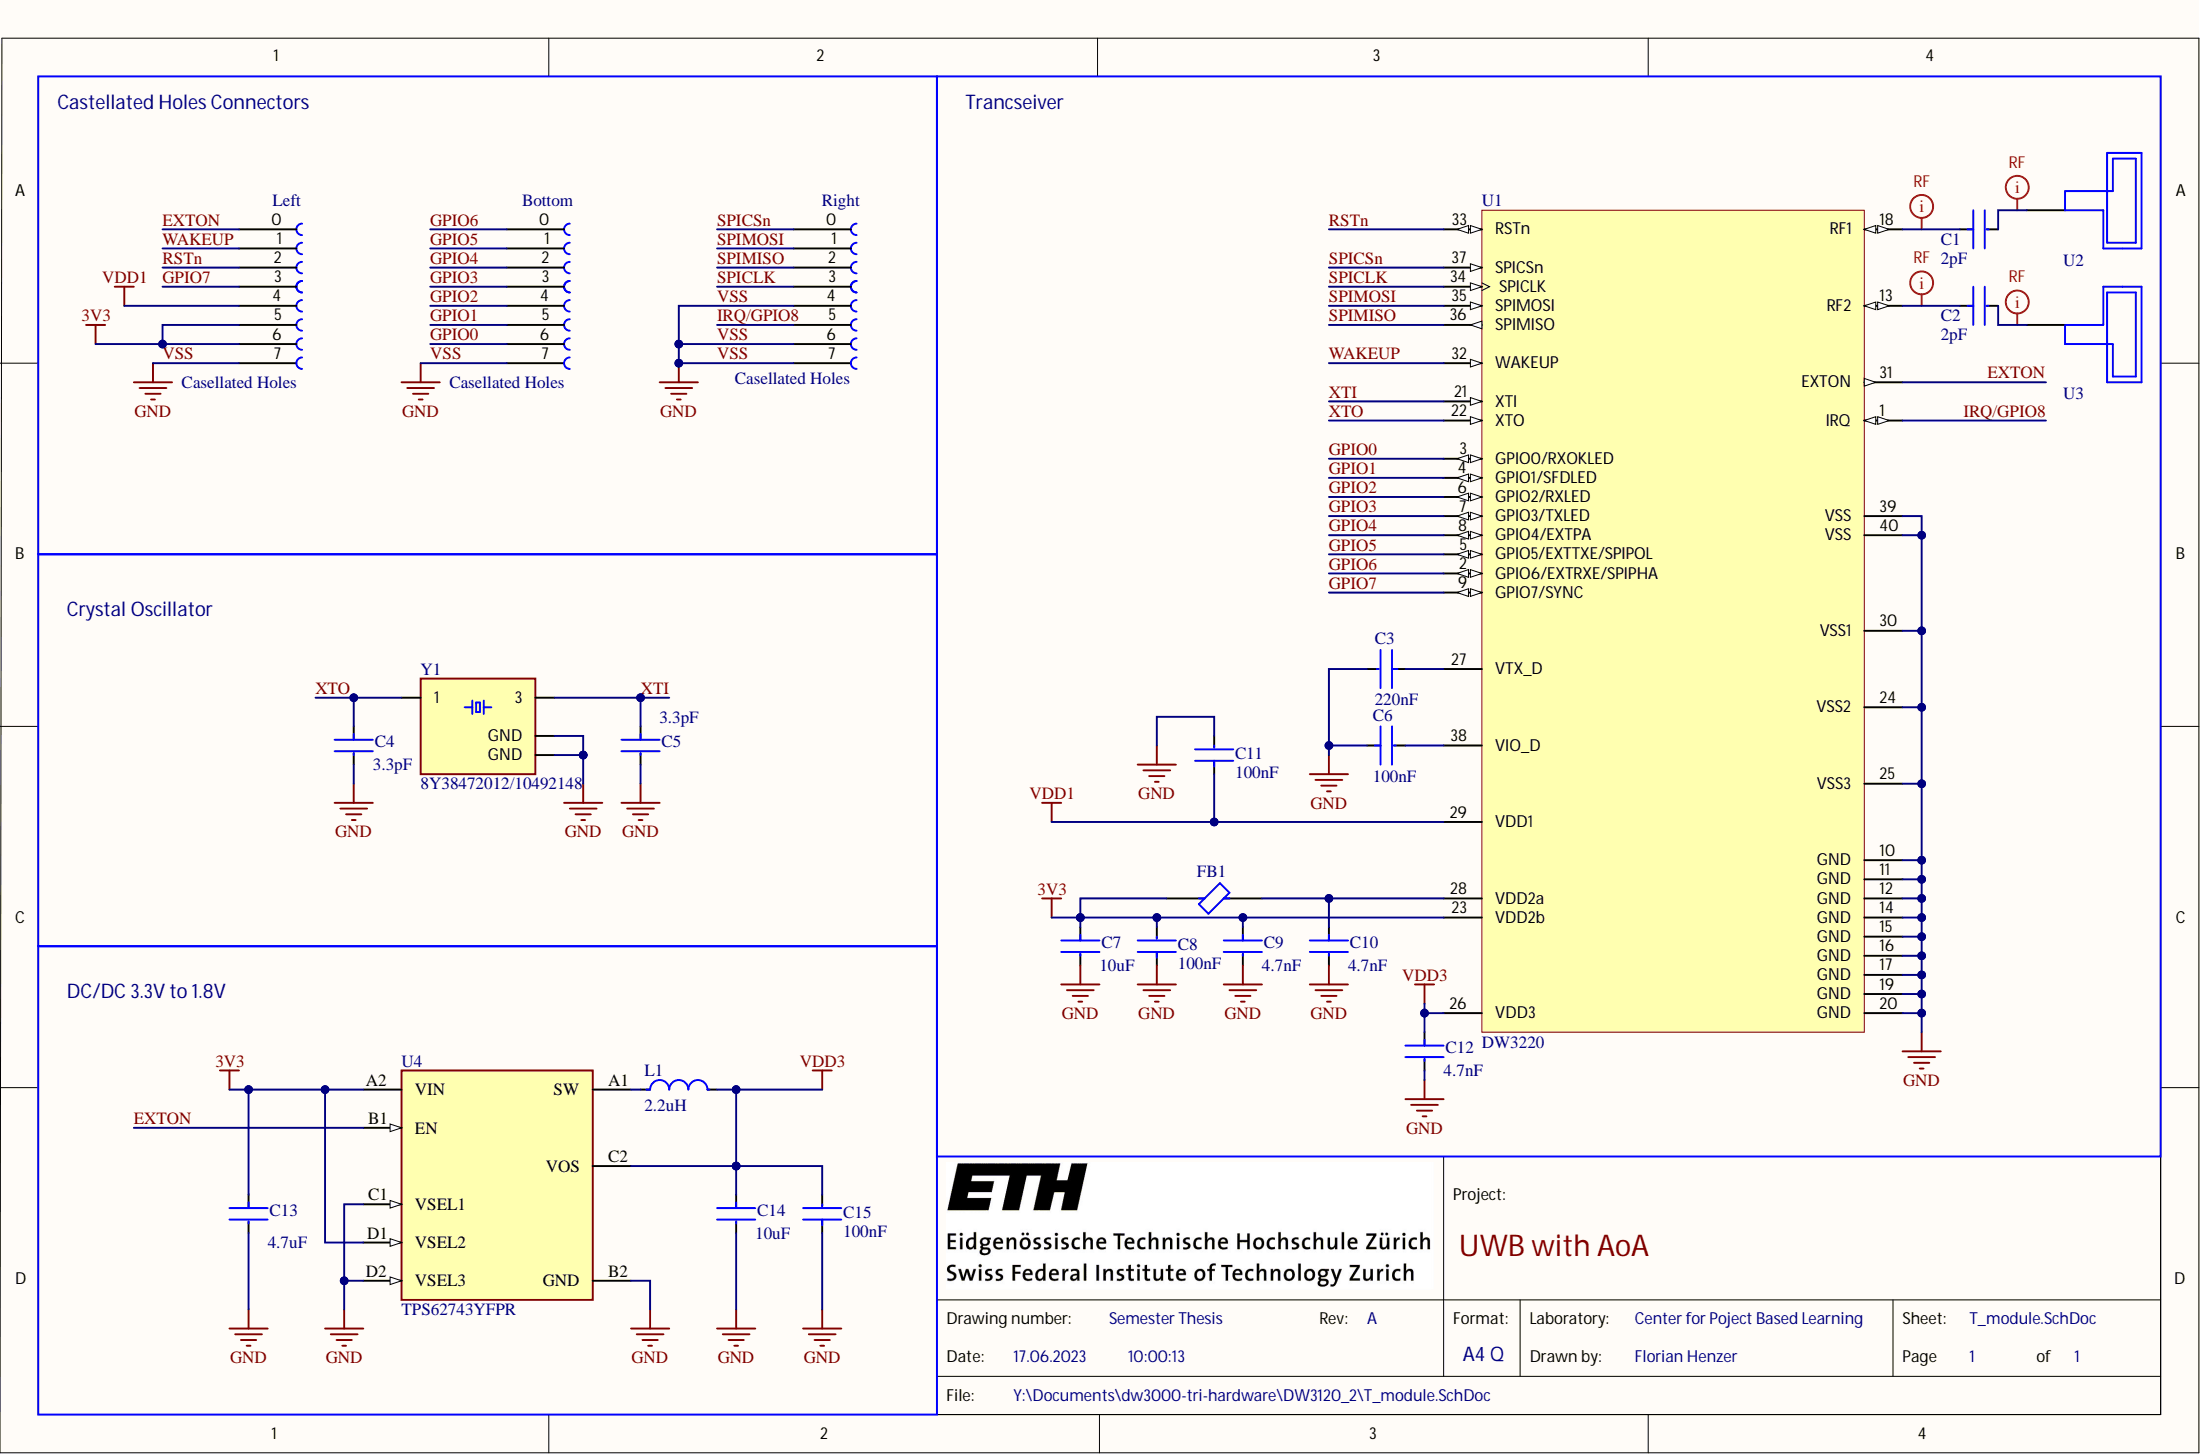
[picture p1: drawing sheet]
# Altium project T_module.PrjPcb
1 sheet, 25 parts. Net scope: global (net labels, ports and power ports of the same name join across sheets).
Board file: T_module.PcbDoc

## Sheet T_module.SchDoc: UWB with AoA
size A4; DrawnBy: Florian Henzer; Organization: Center for Poject Based Learning; DocumentNumber: Semester Thesis; Revision: A; SheetNumber: 1; SheetTotal: 1

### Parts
Bottom  Casellated Holes  [8 Castelted holes]
C1  Capacitance: 2pF  [FP-GJM033-0_03-IPC_B]  (hidden comment: GJM0335C1E2R0WB01D)
C2  Capacitance: 2pF  [FP-GJM033-0_03-IPC_B]  (hidden comment: GJM0335C1E2R0WB01D)
C3  Capacitance: 220nF  [FP-CL03-IPC_B]  (hidden comment: CL03A224KQ3NNNC)
C4  Capacitance: 3.3pF  [FP-GRM033-0_03-IPC_A]  (hidden comment: GRM0335C1H3R3CA01D)
C5  Capacitance: 3.3pF  [FP-GRM033-0_03-IPC_A]  (hidden comment: GRM0335C1H3R3CA01D)
C6  Capacitance: 100nF  [FP-CL03-IPC_B]  (hidden comment: CL03A104KQ3NNNH)
C7  Capacitance: 10uF  [FP-GRM155-0_2-0_1-IPC_B]  (hidden comment: GRM155R60J106ME47D)
C8  Capacitance: 100nF  [FP-CL03-IPC_B]  (hidden comment: CL03A104KQ3NNNH)
C9  Capacitance: 4.7nF  [FP-GRM033-0_03-IPC_A]  (hidden comment: GRM033R71A472KA01D)
C10  Capacitance: 4.7nF  [FP-GRM033-0_03-IPC_A]  (hidden comment: GRM033R71A472KA01D)
C11  Capacitance: 100nF  [FP-CL03-IPC_B]  (hidden comment: CL03A104KQ3NNNH)
C12  Capacitance: 4.7nF  [FP-GRM033-0_03-IPC_A]  (hidden comment: GRM033R71A472KA01D)
C13  Capacitance: 4.7uF  [FP-GRM035-0_09-IPC_B]  (hidden comment: GRM035R60J475ME15D)
C14  Capacitance: 10uF  [FP-GRM155-0_2-0_1-IPC_C]  (hidden comment: GRM155R60J106ME47D)
C15  Capacitance: 100nF  [FP-CL03-IPC_B]  (hidden comment: CL03A104KQ3NNNH)
FB1  MPZ0603S330HT000  [FP-MPZ0603-IPC_B]  (value not drawn)
L1  Inductance: 2.2uH  [FP-DFE201610C-IPC_C]  (hidden comment: 1285AS-H-2R2M=P2)
Left  Casellated Holes  [8 Castelted holes]
Right  Casellated Holes  [8 Castelted holes]
U1  DW3220  [QFN40P500X500X40_HS-40N]
U2  AH086M555003-T  [AH086M]  (value not drawn)
U3  AH086M555003-T  [AH086M]  (value not drawn)
U4  TPS62743YFPR  [FP-YFP0008-C01-MFG]
Y1  8Y38472012/10492148  [OSCSC320X250X100N - small Footprint]

### Blocks framed on the sheet
Castellated Holes Connectors: Bottom Left Right
Trancseiver: C1-C3 C6-C12 FB1 U1-U3
Crystal Oscillator: C4 C5 Y1
DC/DC 3.3V to 1.8V: C13-C15 L1 U4

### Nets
3V3: C7.1 C8.2 C9.1 C13.1 FB1.1 Left.5 Left.6 U1.23(VDD2b) U4.A2(VIN) U4.D1(VSEL2)
VDD1: C11.1 Left.4 U1.29(VDD1)
VDD3: C12.1 C14.1 C15.2 L1.2 U1.26(VDD3) U4.C2(VOS)
VSS: Bottom.7 C3.2 C4.2 C5.2 C6.1 C7.2 C8.1 C9.2 C10.2 C11.2 C12.2 C13.2 C14.2 C15.1 Left.7 Right.4 Right.6 Right.7 U1.10(GND) U1.11(GND) U1.12(GND) U1.14(GND) U1.15(GND) U1.16(GND) U1.17(GND) U1.19(GND) U1.20(GND) U1.24(VSS2) U1.25(VSS3) U1.30(VSS1) U1.39(VSS) U1.40(VSS) U4.B2(GND) U4.C1(VSEL1) U4.D2(VSEL3) Y1.2(GND) Y1.4(GND)  [also labelled GND]
EXTON: Left.0 U1.31(EXTON) U4.B1(EN)
GPIO0: Bottom.6 U1.3(GPIO0/RXOKLED)
GPIO1: Bottom.5 U1.4(GPIO1/SFDLED)
GPIO2: Bottom.4 U1.6(GPIO2/RXLED)
GPIO3: Bottom.3 U1.7(GPIO3/TXLED)
GPIO4: Bottom.2 U1.8(GPIO4/EXTPA)
GPIO5: Bottom.1 U1.5(GPIO5/EXTTXE/SPIPOL)
GPIO6: Bottom.0 U1.2(GPIO6/EXTRXE/SPIPHA)
GPIO7: Left.3 U1.9(GPIO7/SYNC)
IRQ/GPIO8: Right.5 U1.1(IRQ)
RSTn: Left.2 U1.33(RSTn)
SPICLK: Right.3 U1.34(SPICLK)
SPICSn: Right.0 U1.37(SPICSn)
SPIMISO: Right.2 U1.36(SPIMISO)
SPIMOSI: Right.1 U1.35(SPIMOSI)
WAKEUP: Left.1 U1.32(WAKEUP)
XTI: C5.1 U1.21(XTI) Y1.3
XTO: C4.1 U1.22(XTO) Y1.1
NetC1_1: C1.1 U1.18(RF1)
NetC1_2: C1.2 U2.1
NetC2_1: C2.1 U1.13(RF2)
NetC2_2: C2.2 U3.1
NetC3_1: C3.1 U1.27(VTX_D)
NetC6_2: C6.2 U1.38(VIO_D)
NetC10_1: C10.1 FB1.2 U1.28(VDD2a)
NetL1_1: L1.1 U4.A1(SW)

### Layout directives
net class RF: NetC1_1, NetC1_2, NetC2_1, NetC2_2

## Assembly variants
Variant of DW3120: not fitted R7
